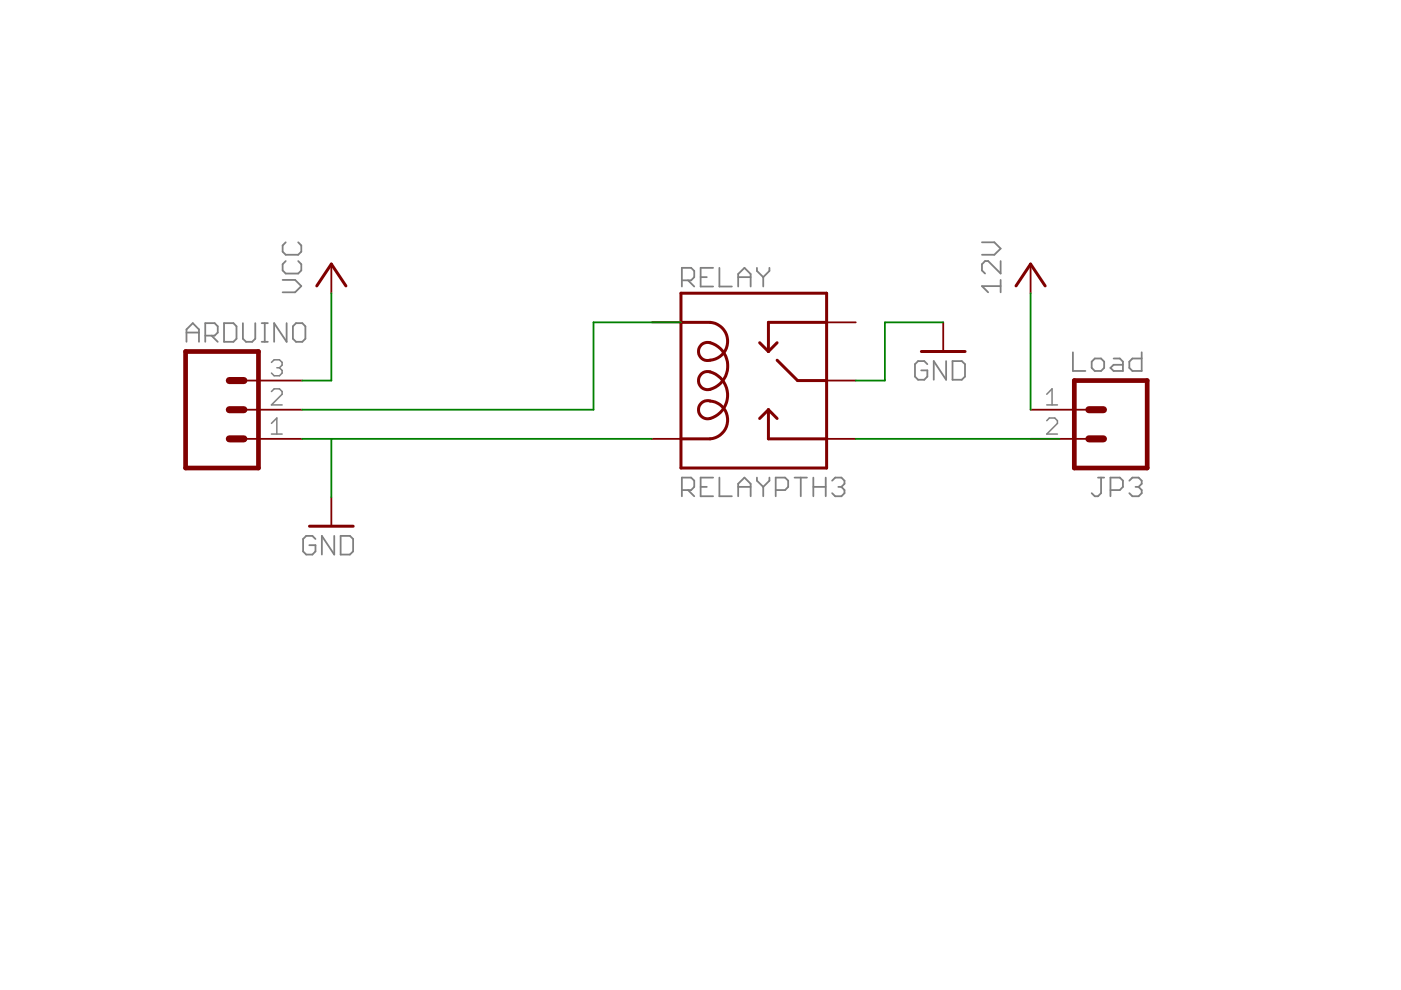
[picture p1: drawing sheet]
<?xml version="1.0" encoding="utf-8"?>
<!DOCTYPE eagle SYSTEM "eagle.dtd">
<eagle version="6.5.0">
<drawing>
<settings>
<setting alwaysvectorfont="yes"/>
<setting verticaltext="up"/>
</settings>
<grid distance="0.1" unitdist="inch" unit="inch" style="lines" multiple="1" display="no" altdistance="0.01" altunitdist="inch" altunit="inch"/>
<schematic xreflabel="%F%N/%S.%C%R" xrefpart="/%S.%C%R">
<libraries>
<library name="SparkFun">
<symbols>
<symbol name="LETTER_L">
<wire x1="0" y1="185.42" x2="248.92" y2="185.42" width="0.4064" layer="94"/>
<wire x1="248.92" y1="185.42" x2="248.92" y2="0" width="0.4064" layer="94"/>
<wire x1="0" y1="185.42" x2="0" y2="0" width="0.4064" layer="94"/>
<wire x1="0" y1="0" x2="248.92" y2="0" width="0.4064" layer="94"/>
</symbol>
<symbol name="DOCFIELD">
<wire x1="0" y1="0" x2="71.12" y2="0" width="0.254" layer="94"/>
<wire x1="101.6" y1="15.24" x2="87.63" y2="15.24" width="0.254" layer="94"/>
<wire x1="0" y1="0" x2="0" y2="5.08" width="0.254" layer="94"/>
<wire x1="0" y1="5.08" x2="71.12" y2="5.08" width="0.254" layer="94"/>
<wire x1="0" y1="5.08" x2="0" y2="15.24" width="0.254" layer="94"/>
<wire x1="101.6" y1="15.24" x2="101.6" y2="5.08" width="0.254" layer="94"/>
<wire x1="71.12" y1="5.08" x2="71.12" y2="0" width="0.254" layer="94"/>
<wire x1="71.12" y1="5.08" x2="87.63" y2="5.08" width="0.254" layer="94"/>
<wire x1="71.12" y1="0" x2="101.6" y2="0" width="0.254" layer="94"/>
<wire x1="87.63" y1="15.24" x2="87.63" y2="5.08" width="0.254" layer="94"/>
<wire x1="87.63" y1="15.24" x2="0" y2="15.24" width="0.254" layer="94"/>
<wire x1="87.63" y1="5.08" x2="101.6" y2="5.08" width="0.254" layer="94"/>
<wire x1="101.6" y1="5.08" x2="101.6" y2="0" width="0.254" layer="94"/>
<wire x1="0" y1="15.24" x2="0" y2="22.86" width="0.254" layer="94"/>
<wire x1="101.6" y1="35.56" x2="0" y2="35.56" width="0.254" layer="94"/>
<wire x1="101.6" y1="35.56" x2="101.6" y2="22.86" width="0.254" layer="94"/>
<wire x1="0" y1="22.86" x2="101.6" y2="22.86" width="0.254" layer="94"/>
<wire x1="0" y1="22.86" x2="0" y2="35.56" width="0.254" layer="94"/>
<wire x1="101.6" y1="22.86" x2="101.6" y2="15.24" width="0.254" layer="94"/>
<text x="1.27" y="1.27" size="2.54" layer="94" font="vector">Date:</text>
<text x="12.7" y="1.27" size="2.54" layer="94" font="vector">&gt;LAST_DATE_TIME</text>
<text x="72.39" y="1.27" size="2.54" layer="94" font="vector">Sheet:</text>
<text x="86.36" y="1.27" size="2.54" layer="94" font="vector">&gt;SHEET</text>
<text x="88.9" y="11.43" size="2.54" layer="94" font="vector">REV:</text>
<text x="1.524" y="17.78" size="2.54" layer="94" font="vector">TITLE:</text>
<text x="1.27" y="11.43" size="2.54" layer="94" font="vector">Document Number:</text>
<text x="15.494" y="17.78" size="2.7432" layer="94" font="vector">&gt;DRAWING_NAME</text>
</symbol>
<symbol name="LOGO1">
<wire x1="-2.54" y1="5.08" x2="-2.54" y2="-2.54" width="0.254" layer="94"/>
<wire x1="-2.54" y1="-2.54" x2="7.62" y2="-2.54" width="0.254" layer="94"/>
<wire x1="7.62" y1="-2.54" x2="7.62" y2="5.08" width="0.254" layer="94"/>
<wire x1="7.62" y1="5.08" x2="-2.54" y2="5.08" width="0.254" layer="94"/>
<text x="0" y="0" size="1.9304" layer="94">SFE</text>
</symbol>
<symbol name="GND">
<wire x1="-1.905" y1="0" x2="1.905" y2="0" width="0.254" layer="94"/>
<text x="-2.54" y="-2.54" size="1.778" layer="96">&gt;VALUE</text>
<pin name="GND" x="0" y="2.54" visible="off" length="short" direction="sup" rot="R270"/>
</symbol>
<symbol name="STAND-OFF">
<circle x="0" y="0" radius="1.27" width="0.254" layer="94"/>
</symbol>
<symbol name="M02">
<wire x1="3.81" y1="-2.54" x2="-2.54" y2="-2.54" width="0.4064" layer="94"/>
<wire x1="1.27" y1="2.54" x2="2.54" y2="2.54" width="0.6096" layer="94"/>
<wire x1="1.27" y1="0" x2="2.54" y2="0" width="0.6096" layer="94"/>
<wire x1="-2.54" y1="5.08" x2="-2.54" y2="-2.54" width="0.4064" layer="94"/>
<wire x1="3.81" y1="-2.54" x2="3.81" y2="5.08" width="0.4064" layer="94"/>
<wire x1="-2.54" y1="5.08" x2="3.81" y2="5.08" width="0.4064" layer="94"/>
<text x="-2.54" y="-5.08" size="1.778" layer="96">&gt;VALUE</text>
<text x="-2.54" y="5.842" size="1.778" layer="95">&gt;NAME</text>
<pin name="1" x="7.62" y="0" visible="pad" length="middle" direction="pas" swaplevel="1" rot="R180"/>
<pin name="2" x="7.62" y="2.54" visible="pad" length="middle" direction="pas" swaplevel="1" rot="R180"/>
</symbol>
<symbol name="RELAY-SPDT">
<wire x1="5.08" y1="7.62" x2="5.08" y2="5.08" width="0.254" layer="94"/>
<wire x1="5.08" y1="5.08" x2="5.08" y2="0" width="0.254" layer="94"/>
<wire x1="5.08" y1="0" x2="5.08" y2="-5.08" width="0.254" layer="94"/>
<wire x1="5.08" y1="-5.08" x2="5.08" y2="-7.62" width="0.254" layer="94"/>
<wire x1="5.08" y1="-7.62" x2="-7.62" y2="-7.62" width="0.254" layer="94"/>
<wire x1="-7.62" y1="-7.62" x2="-7.62" y2="-5.08" width="0.254" layer="94"/>
<wire x1="-7.62" y1="-5.08" x2="-7.62" y2="5.08" width="0.254" layer="94"/>
<wire x1="-7.62" y1="5.08" x2="-7.62" y2="7.62" width="0.254" layer="94"/>
<wire x1="-7.62" y1="7.62" x2="5.08" y2="7.62" width="0.254" layer="94"/>
<wire x1="-5.08" y1="1.778" x2="-5.08" y2="5.08" width="0.254" layer="94" curve="171.202589"/>
<wire x1="-5.08" y1="3.302" x2="-5.08" y2="1.778" width="0.254" layer="94" curve="212.527339"/>
<wire x1="-5.08" y1="-0.762" x2="-5.08" y2="3.302" width="0.254" layer="94" curve="148.582724"/>
<wire x1="-5.08" y1="0.762" x2="-5.08" y2="-0.762" width="0.254" layer="94" curve="212.527339"/>
<wire x1="-5.08" y1="-3.302" x2="-5.08" y2="0.762" width="0.254" layer="94" curve="147.477858"/>
<wire x1="-5.08" y1="-1.778" x2="-5.08" y2="-3.302" width="0.254" layer="94" curve="212.527339"/>
<wire x1="-5.08" y1="-5.08" x2="-5.08" y2="-1.778" width="0.254" layer="94" curve="171.202589"/>
<wire x1="5.08" y1="5.08" x2="0" y2="5.08" width="0.254" layer="94"/>
<wire x1="0" y1="5.08" x2="0" y2="2.54" width="0.254" layer="94"/>
<wire x1="5.08" y1="-5.08" x2="0" y2="-5.08" width="0.254" layer="94"/>
<wire x1="0" y1="-5.08" x2="0" y2="-2.54" width="0.254" layer="94"/>
<wire x1="5.08" y1="0" x2="2.54" y2="0" width="0.254" layer="94"/>
<wire x1="2.54" y1="0" x2="0.762" y2="1.778" width="0.254" layer="94"/>
<wire x1="0" y1="2.54" x2="0.762" y2="3.302" width="0.254" layer="94"/>
<wire x1="0" y1="2.54" x2="-0.762" y2="3.302" width="0.254" layer="94"/>
<wire x1="0" y1="-2.54" x2="0.762" y2="-3.302" width="0.254" layer="94"/>
<wire x1="0" y1="-2.54" x2="-0.762" y2="-3.302" width="0.254" layer="94"/>
<wire x1="-7.62" y1="5.08" x2="-5.08" y2="5.08" width="0.254" layer="94"/>
<wire x1="-7.62" y1="-5.08" x2="-5.08" y2="-5.08" width="0.254" layer="94"/>
<text x="-7.62" y="8.128" size="1.778" layer="95">&gt;Name</text>
<text x="-7.62" y="-10.16" size="1.778" layer="96">&gt;Value</text>
<pin name="COIL2" x="-10.16" y="-5.08" visible="off" length="short"/>
<pin name="MAIN" x="7.62" y="0" visible="off" length="short" rot="R180"/>
<pin name="NO" x="7.62" y="-5.08" visible="off" length="short" rot="R180"/>
<pin name="NC" x="7.62" y="5.08" visible="off" length="short" rot="R180"/>
<pin name="COIL1" x="-10.16" y="5.08" visible="off" length="short"/>
</symbol>
<symbol name="M03">
<wire x1="3.81" y1="-5.08" x2="-2.54" y2="-5.08" width="0.4064" layer="94"/>
<wire x1="1.27" y1="2.54" x2="2.54" y2="2.54" width="0.6096" layer="94"/>
<wire x1="1.27" y1="0" x2="2.54" y2="0" width="0.6096" layer="94"/>
<wire x1="1.27" y1="-2.54" x2="2.54" y2="-2.54" width="0.6096" layer="94"/>
<wire x1="-2.54" y1="5.08" x2="-2.54" y2="-5.08" width="0.4064" layer="94"/>
<wire x1="3.81" y1="-5.08" x2="3.81" y2="5.08" width="0.4064" layer="94"/>
<wire x1="-2.54" y1="5.08" x2="3.81" y2="5.08" width="0.4064" layer="94"/>
<text x="-2.54" y="-7.62" size="1.778" layer="96">&gt;VALUE</text>
<text x="-2.54" y="5.842" size="1.778" layer="95">&gt;NAME</text>
<pin name="1" x="7.62" y="-2.54" visible="pad" length="middle" direction="pas" swaplevel="1" rot="R180"/>
<pin name="2" x="7.62" y="0" visible="pad" length="middle" direction="pas" swaplevel="1" rot="R180"/>
<pin name="3" x="7.62" y="2.54" visible="pad" length="middle" direction="pas" swaplevel="1" rot="R180"/>
</symbol>
</symbols>
<devicesets>
<deviceset name="FRAME-LETTER" prefix="FRAME">
<gates>
<gate name="G$1" symbol="LETTER_L" x="0" y="0"/>
<gate name="G$2" symbol="DOCFIELD" x="147.32" y="0" addlevel="must"/>
</gates>
<devices>
<device name="">
<technologies>
<technology name=""/>
</technologies>
</device>
</devices>
</deviceset>
<deviceset name="GND" prefix="GND">
<gates>
<gate name="1" symbol="GND" x="0" y="0"/>
</gates>
<devices>
<device name="">
<technologies>
<technology name=""/>
</technologies>
</device>
</devices>
</deviceset>
<deviceset name="STAND-OFF">
<gates>
<gate name="G$1" symbol="STAND-OFF" x="0" y="0"/>
</gates>
<devices>
<device name="" package="STAND-OFF">
<technologies>
<technology name=""/>
</technologies>
</device>
</devices>
</deviceset>
<deviceset name="LOGO-SFE">
<gates>
<gate name="G$1" symbol="LOGO1" x="0" y="0"/>
</gates>
<devices>
<device name="M" package="SFE-LOGO">
<technologies>
<technology name=""/>
</technologies>
</device>
<device name="NEW" package="SFE-NEW-WEBLOGO">
<technologies>
<technology name=""/>
</technologies>
</device>
<device name="CP" package="SFE-LOGO-FLAME-COPPER">
<technologies>
<technology name=""/>
</technologies>
</device>
<device name="SK" package="SFE-LOGO-FLAME">
<technologies>
<technology name=""/>
</technologies>
</device>
</devices>
</deviceset>
<deviceset name="M02" prefix="JP" uservalue="yes">
<gates>
<gate name="G$1" symbol="M02" x="-2.54" y="0"/>
</gates>
<devices>
<device name="PTH" package="1X02">
<connects>
<connect gate="G$1" pin="1" pad="1"/>
<connect gate="G$1" pin="2" pad="2"/>
</connects>
<technologies>
<technology name=""/>
</technologies>
</device>
<device name="POLAR" package="MOLEX-1X2">
<connects>
<connect gate="G$1" pin="1" pad="1"/>
<connect gate="G$1" pin="2" pad="2"/>
</connects>
<technologies>
<technology name=""/>
</technologies>
</device>
<device name="3.5MM" package="SCREWTERMINAL-3.5MM-2">
<connects>
<connect gate="G$1" pin="1" pad="1"/>
<connect gate="G$1" pin="2" pad="2"/>
</connects>
<technologies>
<technology name=""/>
</technologies>
</device>
<device name="-JST-2MM-SMT" package="S2B-PH">
<connects>
<connect gate="G$1" pin="1" pad="1"/>
<connect gate="G$1" pin="2" pad="2"/>
</connects>
<technologies>
<technology name=""/>
</technologies>
</device>
<device name="PTH2" package="1X02_BIG">
<connects>
<connect gate="G$1" pin="1" pad="P$1"/>
<connect gate="G$1" pin="2" pad="P$2"/>
</connects>
<technologies>
<technology name=""/>
</technologies>
</device>
<device name="4UCON-15767" package="S2B-PH-VERTICAL">
<connects>
<connect gate="G$1" pin="1" pad="GND"/>
<connect gate="G$1" pin="2" pad="VCC"/>
</connects>
<technologies>
<technology name=""/>
</technologies>
</device>
<device name="ROCKER" package="R_SW_TH">
<connects>
<connect gate="G$1" pin="1" pad="P$3"/>
<connect gate="G$1" pin="2" pad="P$4"/>
</connects>
<technologies>
<technology name=""/>
</technologies>
</device>
<device name="5MM" package="SCREWTERMINAL-5MM-2">
<connects>
<connect gate="G$1" pin="1" pad="1"/>
<connect gate="G$1" pin="2" pad="2"/>
</connects>
<technologies>
<technology name=""/>
</technologies>
</device>
<device name="LOCK" package="1X02_LOCK">
<connects>
<connect gate="G$1" pin="1" pad="1"/>
<connect gate="G$1" pin="2" pad="2"/>
</connects>
<technologies>
<technology name=""/>
</technologies>
</device>
<device name="POLAR_LOCK" package="MOLEX-1X2_LOCK">
<connects>
<connect gate="G$1" pin="1" pad="1"/>
<connect gate="G$1" pin="2" pad="2"/>
</connects>
<technologies>
<technology name=""/>
</technologies>
</device>
<device name="LOCK_LONGPADS" package="1X02_LOCK_LONGPADS">
<connects>
<connect gate="G$1" pin="1" pad="1"/>
<connect gate="G$1" pin="2" pad="2"/>
</connects>
<technologies>
<technology name=""/>
</technologies>
</device>
</devices>
</deviceset>
<deviceset name="RELAY">
<gates>
<gate name="G$1" symbol="RELAY-SPDT" x="2.54" y="0"/>
</gates>
<devices>
<device name="PTH" package="RELAY-G5Q">
<connects>
<connect gate="G$1" pin="COIL1" pad="5"/>
<connect gate="G$1" pin="COIL2" pad="1"/>
<connect gate="G$1" pin="MAIN" pad="2"/>
<connect gate="G$1" pin="NC" pad="4"/>
<connect gate="G$1" pin="NO" pad="3"/>
</connects>
<technologies>
<technology name=""/>
</technologies>
</device>
<device name="PTH2" package="RELAY-T9A">
<connects>
<connect gate="G$1" pin="COIL1" pad="COIL1"/>
<connect gate="G$1" pin="COIL2" pad="COIL2"/>
<connect gate="G$1" pin="MAIN" pad="MAIN"/>
<connect gate="G$1" pin="NC" pad="NC"/>
<connect gate="G$1" pin="NO" pad="NO"/>
</connects>
<technologies>
<technology name=""/>
</technologies>
</device>
<device name="PTH3" package="RELAY-T9A-2">
<connects>
<connect gate="G$1" pin="COIL1" pad="COIL1"/>
<connect gate="G$1" pin="COIL2" pad="COIL2"/>
<connect gate="G$1" pin="MAIN" pad="MAIN"/>
<connect gate="G$1" pin="NC" pad="NC"/>
<connect gate="G$1" pin="NO" pad="NO"/>
</connects>
<technologies>
<technology name=""/>
</technologies>
</device>
</devices>
</deviceset>
<deviceset name="M03" prefix="JP" uservalue="yes">
<gates>
<gate name="G$1" symbol="M03" x="-2.54" y="0"/>
</gates>
<devices>
<device name="PTH" package="1X03">
<connects>
<connect gate="G$1" pin="1" pad="1"/>
<connect gate="G$1" pin="2" pad="2"/>
<connect gate="G$1" pin="3" pad="3"/>
</connects>
<technologies>
<technology name=""/>
</technologies>
</device>
<device name="POLAR" package="MOLEX-1X3">
<connects>
<connect gate="G$1" pin="1" pad="1"/>
<connect gate="G$1" pin="2" pad="2"/>
<connect gate="G$1" pin="3" pad="3"/>
</connects>
<technologies>
<technology name=""/>
</technologies>
</device>
<device name="SCREW" package="SCREWTERMINAL-3.5MM-3">
<connects>
<connect gate="G$1" pin="1" pad="1"/>
<connect gate="G$1" pin="2" pad="2"/>
<connect gate="G$1" pin="3" pad="3"/>
</connects>
<technologies>
<technology name=""/>
</technologies>
</device>
<device name="LOCK" package="1X03_LOCK">
<connects>
<connect gate="G$1" pin="1" pad="1"/>
<connect gate="G$1" pin="2" pad="2"/>
<connect gate="G$1" pin="3" pad="3"/>
</connects>
<technologies>
<technology name=""/>
</technologies>
</device>
<device name="LOCK_LONGPADS" package="1X03_LOCK_LONGPADS">
<connects>
<connect gate="G$1" pin="1" pad="1"/>
<connect gate="G$1" pin="2" pad="2"/>
<connect gate="G$1" pin="3" pad="3"/>
</connects>
<technologies>
<technology name=""/>
</technologies>
</device>
<device name="POLAR_LOCK" package="MOLEX-1X3_LOCK">
<connects>
<connect gate="G$1" pin="1" pad="1"/>
<connect gate="G$1" pin="2" pad="2"/>
<connect gate="G$1" pin="3" pad="3"/>
</connects>
<technologies>
<technology name=""/>
</technologies>
</device>
</devices>
</deviceset>
</devicesets>
</library>
<library name="supply1">
<symbols>
<symbol name="VCC">
<wire x1="1.27" y1="-1.905" x2="0" y2="0" width="0.254" layer="94"/>
<wire x1="0" y1="0" x2="-1.27" y2="-1.905" width="0.254" layer="94"/>
<text x="-2.54" y="-2.54" size="1.778" layer="96" rot="R90">&gt;VALUE</text>
<pin name="VCC" x="0" y="-2.54" visible="off" length="short" direction="sup" rot="R90"/>
</symbol>
</symbols>
<devicesets>
<deviceset name="VCC" prefix="P+">
<gates>
<gate name="VCC" symbol="VCC" x="0" y="0"/>
</gates>
<devices>
<device name="">
<technologies>
<technology name=""/>
</technologies>
</device>
</devices>
</deviceset>
</devicesets>
</library>
</libraries>
<attributes>
</attributes>
<variantdefs>
</variantdefs>
<classes>
<class number="0" name="default" width="0" drill="0">
</class>
</classes>
<parts>
<part name="FRAME1" library="SparkFun" deviceset="FRAME-LETTER" device=""/>
<part name="U$1" library="SparkFun" deviceset="LOGO-SFE" device="NEW"/>
<part name="JP3" library="SparkFun" deviceset="M02" device="5MM" value="Load"/>
<part name="GND1" library="SparkFun" deviceset="GND" device=""/>
<part name="U$3" library="SparkFun" deviceset="STAND-OFF" device=""/>
<part name="U$4" library="SparkFun" deviceset="STAND-OFF" device=""/>
<part name="U$5" library="SparkFun" deviceset="STAND-OFF" device=""/>
<part name="U$7" library="SparkFun" deviceset="STAND-OFF" device=""/>
<part name="GND2" library="SparkFun" deviceset="GND" device=""/>
<part name="ARDUINO" library="SparkFun" deviceset="M03" device="SCREW"/>
<part name="RELAY" library="SparkFun" deviceset="RELAY" device="PTH3"/>
<part name="P+1" library="supply1" deviceset="VCC" device=""/>
<part name="P+2" library="supply1" deviceset="VCC" device="" value="12V"/>
</parts>
<sheets>
<sheet>
<plain>
</plain>
<instances>
<instance part="FRAME1" gate="G$1" x="0" y="0"/>
<instance part="FRAME1" gate="G$2" x="147.32" y="0"/>
<instance part="U$1" gate="G$1" x="241.3" y="17.78"/>
<instance part="JP3" gate="G$1" x="165.1" y="86.36" rot="R180"/>
<instance part="GND1" gate="1" x="149.86" y="91.44"/>
<instance part="U$3" gate="G$1" x="246.38" y="25.4"/>
<instance part="U$4" gate="G$1" x="241.3" y="25.4"/>
<instance part="U$5" gate="G$1" x="236.22" y="25.4"/>
<instance part="U$7" gate="G$1" x="231.14" y="25.4"/>
<instance part="GND2" gate="1" x="96.52" y="76.2"/>
<instance part="ARDUINO" gate="G$1" x="86.36" y="86.36"/>
<instance part="RELAY" gate="G$1" x="134.62" y="88.9"/>
<instance part="P+1" gate="VCC" x="96.52" y="99.06"/>
<instance part="P+2" gate="VCC" x="157.48" y="99.06"/>
</instances>
<busses>
</busses>
<nets>
<net name="GND" class="0">
<segment>
<pinref part="ARDUINO" gate="G$1" pin="1"/>
<wire x1="93.98" y1="83.82" x2="96.52" y2="83.82" width="0.1524" layer="91"/>
<wire x1="96.52" y1="83.82" x2="96.52" y2="78.74" width="0.1524" layer="91"/>
<pinref part="GND2" gate="1" pin="GND"/>
<pinref part="RELAY" gate="G$1" pin="COIL2"/>
<wire x1="96.52" y1="83.82" x2="124.46" y2="83.82" width="0.1524" layer="91"/>
</segment>
<segment>
<pinref part="RELAY" gate="G$1" pin="MAIN"/>
<wire x1="142.24" y1="88.9" x2="144.78" y2="88.9" width="0.1524" layer="91"/>
<wire x1="144.78" y1="88.9" x2="144.78" y2="93.98" width="0.1524" layer="91"/>
<pinref part="GND1" gate="1" pin="GND"/>
<wire x1="144.78" y1="93.98" x2="149.86" y2="93.98" width="0.1524" layer="91"/>
</segment>
</net>
<net name="VCC" class="0">
<segment>
<wire x1="93.98" y1="88.9" x2="96.52" y2="88.9" width="0.1524" layer="91"/>
<wire x1="96.52" y1="88.9" x2="96.52" y2="96.52" width="0.1524" layer="91"/>
<pinref part="ARDUINO" gate="G$1" pin="3"/>
<pinref part="P+1" gate="VCC" pin="VCC"/>
</segment>
<segment>
<pinref part="P+2" gate="VCC" pin="VCC"/>
<pinref part="JP3" gate="G$1" pin="1"/>
<wire x1="157.48" y1="96.52" x2="157.48" y2="86.36" width="0.1524" layer="91"/>
</segment>
</net>
<net name="N$1" class="0">
<segment>
<pinref part="ARDUINO" gate="G$1" pin="2"/>
<wire x1="93.98" y1="86.36" x2="119.38" y2="86.36" width="0.1524" layer="91"/>
<wire x1="119.38" y1="86.36" x2="119.38" y2="93.98" width="0.1524" layer="91"/>
<wire x1="119.38" y1="93.98" x2="127" y2="93.98" width="0.1524" layer="91"/>
</segment>
</net>
<net name="N$2" class="0">
<segment>
<pinref part="RELAY" gate="G$1" pin="NO"/>
<wire x1="142.24" y1="83.82" x2="160.02" y2="83.82" width="0.1524" layer="91"/>
</segment>
</net>
</nets>
</sheet>
</sheets>
</schematic>
</drawing>
</eagle>
